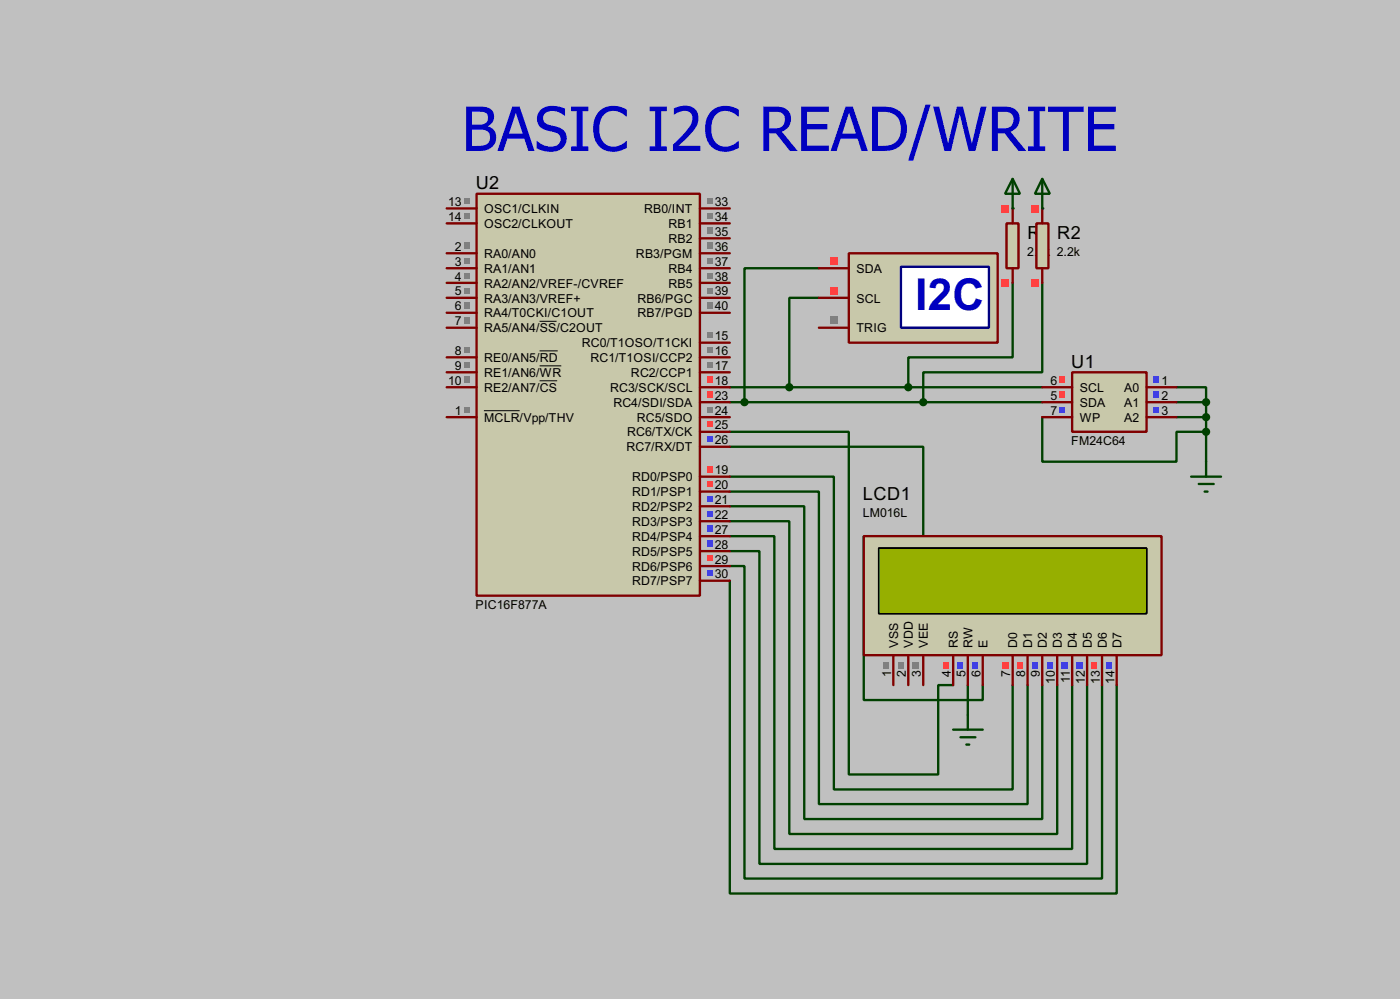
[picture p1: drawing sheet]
<svg xmlns="http://www.w3.org/2000/svg" width="239mm" height="170mm" viewBox="0 0 239 170" stroke-linecap="round" stroke-linejoin="round" font-family="sans-serif">
<path d="M0 0h238.8v170.3h-238.8z" fill="#c0c0c0"/>
<path d="M177.8 71.2v7.6h22.9v-5.1h5.1M200.7 66.1h5.1v2.5M200.7 68.6h5.1M200.7 71.2h5.1M205.8 68.6v10.2" fill="none" stroke="#004000" stroke-width=".4"/>
<g fill="#004000">
<circle cx="172.8" cy="35.6" r=".2"/>
<circle cx="177.8" cy="35.6" r=".2"/>
</g>
<g fill="none" stroke="#004000" stroke-width=".4">
<path d="M139.7 50.8h-5v15.3M139.7 45.8h-12.7v22.8M172.8 48.3v12.7h-17.8v5.1M177.8 48.3v15.2h-20.3v5.1M124.5 73.7h20.3v58.4h15.3v-15.2h2.5M124.5 76.2h33v15.3h-10.1v27.9h20.3v-2.5M124.5 68.6h53.3M124.5 66.1h53.3M124.5 99.1v53.3h66v-35.5M124.5 96.6h2.5v53.3h61v-33M124.5 94h5.1v53.4h55.9v-30.5M124.5 91.5h7.6v53.3h50.8v-27.9"/>
<path d="M124.5 88.9h10.2v53.4h45.7v-25.4M124.5 86.4h12.7v53.3h40.6v-22.8M124.5 83.9h15.2v53.3h35.6v-20.3M124.5 81.3h17.8v53.4h30.5v-17.8M165.1 116.9v5.1"/>
</g>
<path d="M182.9 63.5h12.7v10.2h-12.7z" fill="#c8c8aa" stroke="#800000" stroke-width=".4"/>
<path d="M177.8 66.1h5.1M177.8 68.6h5.1M177.8 71.2h5.1M195.6 66.1h5.1M195.6 68.6h5.1M195.6 71.2h5.1" fill="none" stroke="#800000" stroke-width=".4"/>
<g fill="#ff4040">
<path d="M180.8 64.3h1v1h-1z"/>
<path d="M180.8 66.8h1v1.1h-1z"/>
</g>
<g fill="#4040ff">
<path d="M180.8 69.4h1v1h-1z"/>
<path d="M196.8 64.3h1v1h-1z"/>
<path d="M196.8 69.4h1v1h-1z"/>
<path d="M196.8 66.8h1v1.1h-1z"/>
</g>
<path d="M81.3 33.1h38.1v68.5h-38.1z" fill="#c8c8aa" stroke="#800000" stroke-width=".4"/>
<g fill="none" stroke="#800000" stroke-width=".4">
<path d="M76.2 35.6h5.1M76.2 38.1h5.1M119.4 35.6h5.1M119.4 38.1h5.1M76.2 43.2h5.1M76.2 45.8h5.1M76.2 48.3h5.1M76.2 53.4h5.1M76.2 55.9h5.1M76.2 50.8h5.1M119.4 43.2h5.1M119.4 45.8h5.1"/>
<path d="M119.4 48.3h5.1M119.4 53.4h5.1M119.4 50.8h5.1M119.4 40.7h5.1M119.4 58.5h5.1M76.2 61h5.1M76.2 63.5h5.1M76.2 66.1h5.1M76.2 71.2h5.1M119.4 61h5.1M119.4 63.5h5.1M119.4 66.1h5.1"/>
<path d="M119.4 76.2h5.1M119.4 73.7h5.1M119.4 71.2h5.1M119.4 68.6h5.1M119.4 81.3h5.1M119.4 83.9h5.1M119.4 99.1h5.1M119.4 96.6h5.1M119.4 94h5.1M119.4 91.5h5.1M119.4 88.9h5.1M119.4 86.4h5.1"/>
</g>
<path d="M92.1 54.8h2.9M92.1 59.9h3.1M82.6 70.1h6.1M92.1 62.4h3.7M92.1 65h3" fill="none" stroke="#000" stroke-width=".17"/>
<g fill="#808080">
<path d="M79.2 41.4h1v1.1h-1z"/>
<path d="M79.2 44h1v1h-1z"/>
<path d="M79.2 46.5h1v1h-1z"/>
<path d="M79.2 51.6h1v1h-1z"/>
<path d="M79.2 54.1h1v1.1h-1z"/>
<path d="M79.2 59.2h1v1h-1z"/>
<path d="M79.2 61.8h1v1h-1z"/>
<path d="M79.2 64.3h1v1h-1z"/>
<path d="M79.2 33.8h1v1h-1z"/>
<path d="M79.2 36.4h1v1h-1z"/>
<path d="M120.6 59.2h1v1h-1z"/>
<path d="M120.6 61.8h1v1h-1z"/>
</g>
<g fill="#ff4040">
<path d="M120.6 64.3h1v1h-1z"/>
<path d="M120.6 79.5h1v1.1h-1z"/>
<path d="M120.6 82.1h1v1h-1z"/>
</g>
<g fill="#808080">
<path d="M120.6 51.6h1v1h-1z"/>
<path d="M120.6 49.1h1v1h-1z"/>
<path d="M120.6 46.5h1v1h-1z"/>
<path d="M120.6 44h1v1h-1z"/>
<path d="M120.6 41.4h1v1.1h-1z"/>
<path d="M120.6 38.9h1v1h-1z"/>
<path d="M120.6 36.4h1v1h-1z"/>
<path d="M120.6 33.8h1v1h-1z"/>
</g>
<path d="M120.6 97.3h1v1h-1z" fill="#4040ff"/>
<path d="M120.6 94.8h1v1h-1z" fill="#ff4040"/>
<g fill="#4040ff">
<path d="M120.6 92.2h1v1.1h-1z"/>
<path d="M120.6 89.7h1v1h-1z"/>
<path d="M120.6 87.2h1v1h-1z"/>
<path d="M120.6 84.6h1v1h-1z"/>
<path d="M120.6 74.5h1v1h-1z"/>
</g>
<path d="M120.6 71.9h1v1h-1z" fill="#ff4040"/>
<path d="M120.6 69.4h1v1h-1z" fill="#808080"/>
<path d="M120.6 66.8h1v1.1h-1z" fill="#ff4040"/>
<g fill="#808080">
<path d="M79.2 49.1h1v1h-1z"/>
<path d="M120.6 56.7h1v1h-1z"/>
<path d="M79.2 69.4h1v1h-1z"/>
</g>
<path d="M205.8 78.8v2.5M203.2 81.3h5.1M204.5 82.6h2.6M205.5 83.9h.5" fill="none" stroke="#004000" stroke-width=".4"/>
<g fill="#004000" stroke="#004000" stroke-width=".4">
<circle cx="205.7" cy="68.6" r=".5"/>
<circle cx="205.7" cy="71.2" r=".5"/>
<circle cx="205.7" cy="73.7" r=".5"/>
</g>
<path d="M144.8 43.2h25.4v15.3h-25.4z" fill="#c8c8aa" stroke="#800000" stroke-width=".4"/>
<path d="M153.7 45.5h15v10.4h-15z" fill="#fff" stroke="#000080" stroke-width=".4"/>
<path d="M139.7 45.8h5.1M139.7 50.8h5.1M139.7 55.9h5.1" fill="none" stroke="#800000" stroke-width=".4"/>
<g fill="#ff4040">
<path d="M141.6 43.8h1.3v1.3h-1.3z"/>
<path d="M141.6 48.9h1.3v1.3h-1.3z"/>
</g>
<path d="M141.6 54h1.3v1.3h-1.3z" fill="#808080"/>
<path d="M171.7 38.1h2.1v7.7h-2.1z" fill="#c8c8aa" stroke="#800000" stroke-width=".4"/>
<path d="M172.8 35.6v2.5M172.8 45.8v2.5" fill="none" stroke="#800000" stroke-width=".4"/>
<g fill="#ff4040">
<path d="M170.9 35h1.2v1.2h-1.2z"/>
<path d="M170.9 47.7h1.2v1.2h-1.2z"/>
</g>
<path d="M172.8 30.5l1.2 2.6h-2.5zM172.8 30.5v5.1" fill="none" stroke="#004000" stroke-width=".4"/>
<path d="M176.8 38.1h2.1v7.7h-2.1z" fill="#c8c8aa" stroke="#800000" stroke-width=".4"/>
<path d="M177.8 35.6v2.5M177.8 45.8v2.5" fill="none" stroke="#800000" stroke-width=".4"/>
<g fill="#ff4040">
<path d="M175.9 35h1.3v1.2h-1.3z"/>
<path d="M175.9 47.7h1.3v1.2h-1.3z"/>
</g>
<path d="M177.8 30.5l1.3 2.6h-2.5zM177.8 30.5v5.1" fill="none" stroke="#004000" stroke-width=".4"/>
<g fill="#004000" stroke="#004000" stroke-width=".4">
<circle cx="157.5" cy="68.6" r=".5"/>
<circle cx="154.9" cy="66.1" r=".5"/>
<circle cx="134.6" cy="66.1" r=".5"/>
<circle cx="127" cy="68.6" r=".5"/>
</g>
<path d="M147.4 91.5h50.8v20.3h-50.8z" fill="#c8c8aa" stroke="#800000" stroke-width=".4"/>
<path d="M149.9 93.5h45.7v11.2h-45.7z" fill="#324600" stroke="#000" stroke-width=".25"/>
<path d="M149.9 93.5h45.7v11.2h-45.7z" fill="#96af00" stroke="#000" stroke-width=".25"/>
<g fill="none" stroke="#800000" stroke-width=".4">
<path d="M152.4 111.8v5.1M155 111.8v5.1M157.5 111.8v5.1M162.6 111.8v5.1M165.1 111.8v5.1M167.7 111.8v5.1M172.8 111.8v5.1M175.3 111.8v5.1M177.8 111.8v5.1M180.4 111.8v5.1M182.9 111.8v5.1M185.5 111.8v5.1"/>
<path d="M188 111.8v5.1M190.5 111.8v5.1"/>
</g>
<path d="M188.8 112.9h1v1.1h-1z" fill="#4040ff"/>
<path d="M186.2 112.9h1v1.1h-1z" fill="#ff4040"/>
<g fill="#4040ff">
<path d="M183.7 112.9h1v1.1h-1z"/>
<path d="M181.1 112.9h1.1v1.1h-1.1z"/>
<path d="M178.6 112.9h1v1.1h-1z"/>
<path d="M176.1 112.9h1v1.1h-1z"/>
</g>
<g fill="#ff4040">
<path d="M173.5 112.9h1v1.1h-1z"/>
<path d="M171 112.9h1v1.1h-1z"/>
</g>
<g fill="#4040ff">
<path d="M165.9 112.9h1v1.1h-1z"/>
<path d="M163.4 112.9h1v1.1h-1z"/>
</g>
<path d="M160.8 112.9h1v1.1h-1z" fill="#ff4040"/>
<g fill="#808080">
<path d="M150.7 112.9h1v1.1h-1z"/>
<path d="M153.2 112.9h1v1.1h-1z"/>
<path d="M155.7 112.9h1.1v1.1h-1.1z"/>
</g>
<path d="M162.6 124.5h5.1M163.9 125.8h2.5M164.9 127h.5M165.1 122v2.5" fill="none" stroke="#004000" stroke-width=".4"/>
<text font-size="12.6" fill="#0000c0" x="78.8" y="25.8">BASIC I2C READ/WRITE</text>
<text font-size="8.4" fill="#0000c0" x="156.1" y="52.9">I2C</text>
<g font-size="3.5">
<text x="81.2" y="32.3">U2</text>
<text x="175.3" y="40.8">R</text>
<text x="177.6" y="40.8">1</text>
<text x="180.4" y="40.8">R2</text>
<text x="182.8" y="62.7">U1</text>
<text x="147.2" y="85.3">LCD1</text>
</g>
<g font-size="2.4">
<text x="76.5" y="35.2">13</text>
<text x="122" y="35.2">33</text>
<text x="76.5" y="37.7">14</text>
<text x="82.6" y="36.3">OSC1/CLKIN</text>
<text x="82.6" y="38.9">OSC2/CLKOUT</text>
<text x="109.9" y="36.3">RB0/INT</text>
<text x="114" y="41.5">RB2</text>
<text x="114" y="38.9">RB1</text>
<text x="122" y="40.2">35</text>
<text x="122" y="37.7">34</text>
<text x="77.6" y="42.8">2</text>
<text x="77.6" y="45.4">3</text>
<text x="77.6" y="47.9">4</text>
<text x="82.6" y="44">RA0/AN0</text>
<text x="82.6" y="46.6">RA1/AN1</text>
<text x="108.5" y="44">RB3/PGM</text>
<text x="114" y="46.6">RB4</text>
<text x="122" y="47.9">38</text>
<text x="122" y="45.4">37</text>
<text x="122" y="42.8">36</text>
<text x="146.1" y="46.6">SDA</text>
<text x="175.3" y="43.7">2.</text>
<text x="177" y="43.7">2k</text>
<text x="180.3" y="43.7">2.2k</text>
<text x="77.6" y="52.9">6</text>
<text x="77.6" y="50.4">5</text>
<text x="82.6" y="49">RA2/AN2/VREF-/CVREF</text>
<text x="82.6" y="51.6">RA3/AN3/VREF+</text>
<text x="108.7" y="51.6">RB6/PGC</text>
<text x="114" y="49">RB5</text>
<text x="122" y="52.9">40</text>
<text x="122" y="50.4">39</text>
<text x="146.1" y="51.6">SCL</text>
<text x="77.6" y="55.5">7</text>
<text x="82.6" y="54.2">RA4/T0CKI/C1OUT</text>
<text x="82.6" y="56.7">RA5/AN4/SS/C2OUT</text>
<text x="99.2" y="59.3">RC0/T1OSO/T1CKI</text>
<text x="108.7" y="54.2">RB7/PGD</text>
<text x="122" y="58.1">15</text>
<text x="146.1" y="56.7">TRIG</text>
<text x="76.5" y="65.6">10</text>
<text x="77.6" y="60.6">8</text>
<text x="77.6" y="63.1">9</text>
<text x="82.6" y="61.7">RE0/AN5/RD</text>
<text x="82.6" y="64.3">RE1/AN6/WR</text>
<text x="100.7" y="61.7">RC1/T1OSI/CCP2</text>
<text x="107.6" y="64.3">RC2/CCP1</text>
<text x="122" y="60.6">16</text>
<text x="122" y="63.1">17</text>
<text x="122" y="65.6">18</text>
<text x="179.2" y="65.6">6</text>
<text x="198.2" y="65.6">1</text>
<text x="77.6" y="70.8">1</text>
<text x="82.6" y="66.9">RE2/AN7/CS</text>
<text x="82.6" y="72">MCLR/Vpp/THV</text>
<text x="104.1" y="66.9">RC3/SCK/SCL</text>
<text x="104.6" y="69.4">RC4/SDI/SDA</text>
<text x="108.6" y="72">RC5/SDO</text>
<text x="122" y="70.8">24</text>
<text x="122" y="68.2">23</text>
<text x="179.2" y="68.2">5</text>
<text x="179.2" y="70.8">7</text>
<text x="184.2" y="66.9">SCL</text>
<text x="184.2" y="69.4">SDA</text>
<text x="184.2" y="72">WP</text>
<text x="191.8" y="66.9">A0</text>
<text x="191.8" y="72">A2</text>
<text x="191.8" y="69.4">A1</text>
<text x="198.2" y="70.8">3</text>
<text x="198.2" y="68.2">2</text>
<text x="106.9" y="77">RC7/RX/DT</text>
<text x="107" y="74.4">RC6/TX/CK</text>
<text x="122" y="75.8">26</text>
<text x="122" y="73.3">25</text>
<text x="182.7" y="75.8">FM24C64</text>
<text x="107.8" y="82.1">RD0/PSP0</text>
<text x="122" y="80.9">19</text>
<text x="122" y="83.5">20</text>
<text x="107.8" y="84.7">RD1/PSP1</text>
<text x="107.8" y="89.7">RD3/PSP3</text>
<text x="107.8" y="87.2">RD2/PSP2</text>
<text x="122" y="88.5">22</text>
<text x="122" y="86">21</text>
<text x="147.2" y="88.2">LM016L</text>
<text x="107.8" y="94.8">RD5/PSP5</text>
<text x="107.8" y="92.3">RD4/PSP4</text>
<text x="122" y="93.6">28</text>
<text x="122" y="91.1">27</text>
<text x="107.8" y="99.9">RD7/PSP7</text>
<text x="107.8" y="97.4">RD6/PSP6</text>
<text x="122" y="98.7">30</text>
<text x="122" y="96.2">29</text>
<text x="81.1" y="103.8">PIC16F877A</text>
<text x="153.2" y="110.5" transform="rotate(-90 153.2 110.5)">VSS</text>
<text x="155.8" y="110.5" transform="rotate(-90 155.8 110.5)">VDD</text>
<text x="158.3" y="110.5" transform="rotate(-90 158.3 110.5)">VEE</text>
<text x="163.4" y="110.5" transform="rotate(-90 163.4 110.5)">RS</text>
<text x="165.9" y="110.5" transform="rotate(-90 165.9 110.5)">RW</text>
<text x="168.5" y="110.5" transform="rotate(-90 168.5 110.5)">E</text>
<text x="173.6" y="110.5" transform="rotate(-90 173.6 110.5)">D0</text>
<text x="176.1" y="110.5" transform="rotate(-90 176.1 110.5)">D1</text>
<text x="178.6" y="110.5" transform="rotate(-90 178.6 110.5)">D2</text>
<text x="181.2" y="110.5" transform="rotate(-90 181.2 110.5)">D3</text>
<text x="183.7" y="110.5" transform="rotate(-90 183.7 110.5)">D4</text>
<text x="186.3" y="110.5" transform="rotate(-90 186.3 110.5)">D5</text>
<text x="188.8" y="110.5" transform="rotate(-90 188.8 110.5)">D6</text>
<text x="191.3" y="110.5" transform="rotate(-90 191.3 110.5)">D7</text>
<text x="152" y="115.5" transform="rotate(-90 152 115.5)">1</text>
<text x="154.6" y="115.5" transform="rotate(-90 154.6 115.5)">2</text>
<text x="157.1" y="115.5" transform="rotate(-90 157.1 115.5)">3</text>
<text x="162.2" y="115.5" transform="rotate(-90 162.2 115.5)">4</text>
<text x="164.7" y="115.5" transform="rotate(-90 164.7 115.5)">5</text>
<text x="167.3" y="115.5" transform="rotate(-90 167.3 115.5)">6</text>
<text x="172.4" y="115.4" transform="rotate(-90 172.4 115.4)">7</text>
<text x="174.9" y="115.5" transform="rotate(-90 174.9 115.5)">8</text>
<text x="177.4" y="115.5" transform="rotate(-90 177.4 115.5)">9</text>
<text x="180" y="116.6" transform="rotate(-90 180 116.6)">10</text>
<text x="182.5" y="116.4" transform="rotate(-90 182.5 116.4)">11</text>
<text x="185.1" y="116.6" transform="rotate(-90 185.1 116.6)">12</text>
<text x="187.6" y="116.6" transform="rotate(-90 187.6 116.6)">13</text>
<text x="190.1" y="116.6" transform="rotate(-90 190.1 116.6)">14</text>
</g>
</svg>
